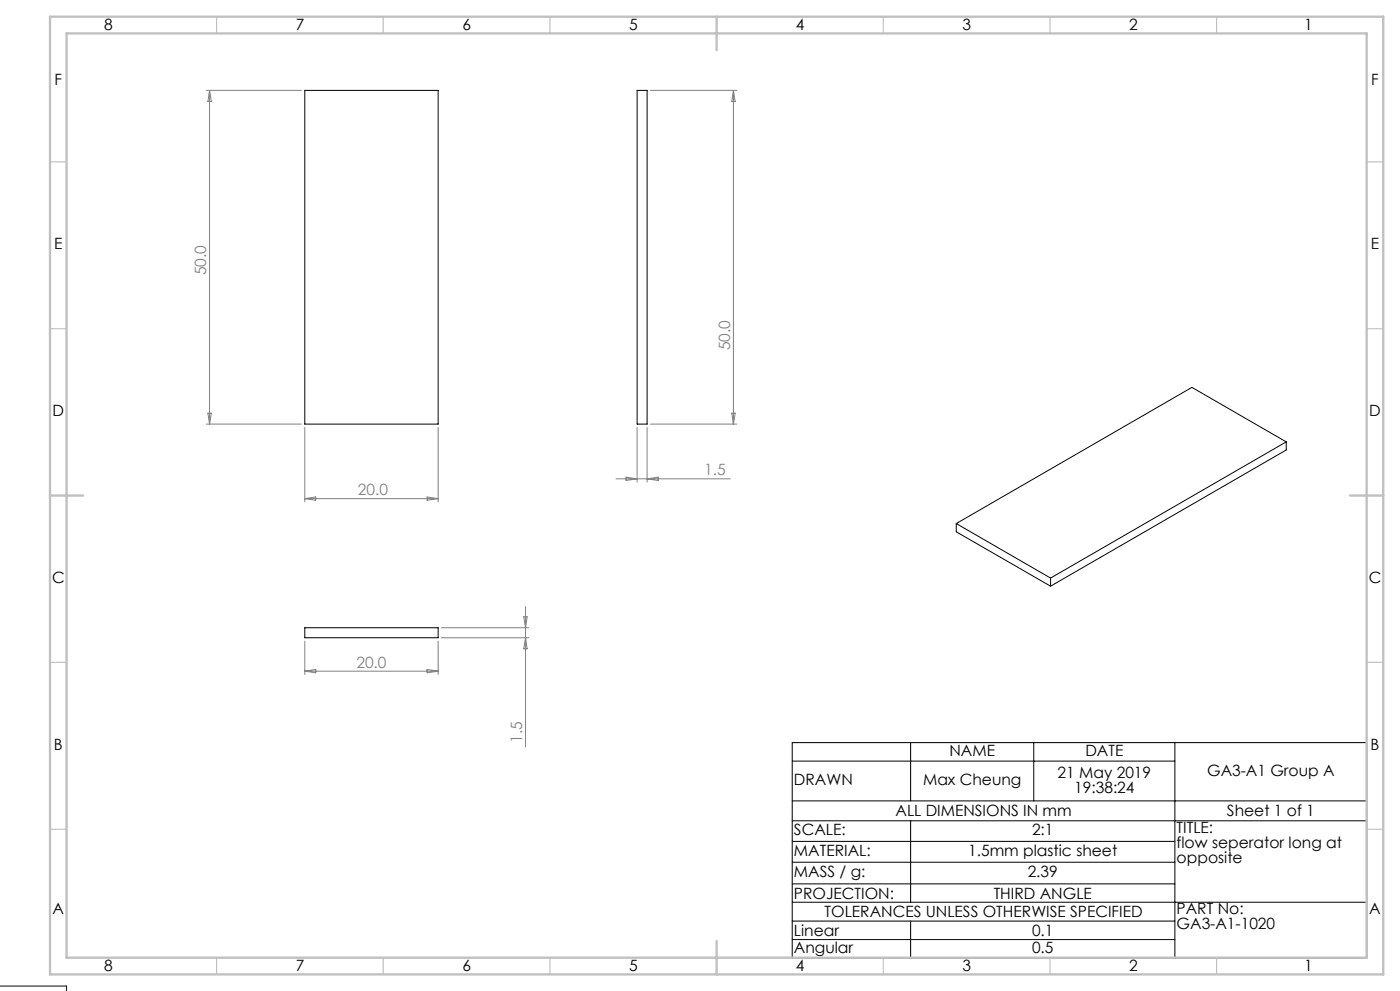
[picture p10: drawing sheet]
<svg xmlns="http://www.w3.org/2000/svg" width="420mm" height="297mm" viewBox="0 0 420 297" stroke-linecap="round" stroke-linejoin="round" font-family="sans-serif">
<g fill="none" stroke="#000" stroke-width=".3">
<path d="M91.4 27.1h40v100h-40zM191.1 27.1h3v100h-3zM385.9 132.4l-70.7 40.8M385.9 132.4v2.5l-70.7 40.8M385.9 132.4l-28.3-16.3-70.7 40.8M286.9 156.9v2.5l28.3 16.3M286.9 156.9l28.3 16.3M315.2 173.2v2.5M91.4 188.1h40v3h-40zM237.7 222.6h172.3v64.5h-172.3zM237.7 228.1h114.8M273.2 222.6v17.4"/>
<path d="M310.1 222.6v17.4M352.5 222.6v64.5M237.7 240h172.3M237.7 246h172.3M237.7 252.2h114.8M237.7 258.4h114.8M273.2 246v24.4M237.7 264.9h114.8M237.7 270.4h172.3M237.7 276h114.8M273.2 276v11.1M0 295.5h20v1.6"/>
<path d="M237.7 281.6h114.8"/>
</g>
<g fill="none" stroke="#c0c0c0" stroke-width=".35">
<path d="M65 5v5M115 5v5M165 5v5M265 5v5M315 5v5M365 5v5M15 48.5h5M410 48.5h5M15 98.5h5M410 98.5h5M15 198.5h5M410 198.5h5"/>
<path d="M15 248.5h5M410 248.5h5M65 287v5M115 287v5M165 287v5M265 287v5M315 287v5M365 287v5"/>
</g>
<path d="M15 5h400v287h-400zM20 10h390v277h-390zM215 5v10M15 148.5h10M405 148.5h10M215 282v10" fill="none" stroke="#c0c0c0" stroke-width=".7"/>
<g fill="none" stroke="#808080" stroke-width=".3">
<path d="M61.9 27.1h28.5M62.9 27.1l.5 3.3h-1zM62.9 27.1v100M195.1 27.1h26M220 27.1v100M220 27.1l.6 3.3h-1.1zM61.9 127.1h28.5M62.4 123.8h1l-.5 3.3zM91.4 128.1v22.3M131.4 128.1v22.3M191.1 128.1v16.4M194.1 128.1v16.4"/>
<path d="M195.1 127.1h26M219.5 123.8h1.1l-.6 3.3zM91.4 149.4h40M91.4 149.4l3.3-.5v1zM128.1 148.9l3.3 .5-3.3 .5zM184.8 143.5h34.2M187.8 143l3.3 .5-3.3 .5zM194.1 143.5l3.3-.5v1zM91.4 192.2v9.9M131.4 192.2v9.9M132.4 188.1h26.2M132.4 191.1h26.2"/>
<path d="M157.1 184.9h1.1l-.5 3.2zM157.7 181.8v42M157.7 191.1l.5 3.3h-1.1zM91.4 201.2l3.3-.6v1zM91.4 201.2h40M128.1 200.6l3.3 .6-3.3 .4z"/>
</g>
<g font-size="4.7">
<text x="31.2" y="9">8</text>
<text x="88.7" y="9">7</text>
<text x="138.7" y="9">6</text>
<text x="188.7" y="9">5</text>
<text x="238.7" y="9">4</text>
<text x="288.7" y="9">3</text>
<text x="338.7" y="9">2</text>
<text x="391.2" y="9">1</text>
<text x="16.4" y="25.5">F</text>
<text x="411.4" y="25.5">F</text>
<text x="16.2" y="74.7">E</text>
<text x="411.2" y="74.7">E</text>
<text x="15.8" y="124.8">D</text>
<text x="410.8" y="124.8">D</text>
<text x="15.6" y="174.8">C</text>
<text x="410.6" y="174.8">C</text>
<text x="16.2" y="224.7">B</text>
<text x="284.8" y="226.6">NAME</text>
<text x="325.6" y="226.6">DATE</text>
<text x="411.2" y="224.7">B</text>
<text x="317.3" y="233">21 May 2019</text>
<text x="362.1" y="232.5">GA3-A1 Group A</text>
<text x="238.2" y="235.3">DRAWN</text>
<text x="276.9" y="235.3">Max Cheung</text>
<text x="322.3" y="237.6">19:38:24</text>
<text x="268.7" y="244.7">ALL DIMENSIONS IN mm</text>
<text x="368.1" y="244.7">Sheet 1 of 1</text>
<text x="238.2" y="250.3">SCALE:</text>
<text x="309.6" y="250.3">2:1</text>
<text x="353" y="249.5">TITLE:</text>
<text x="238.2" y="256.5">MATERIAL:</text>
<text x="290.5" y="256.5">1.5mm plastic sheet</text>
<text x="353" y="254">flow seperator long at</text>
<text x="238.2" y="262.9">MASS / g:</text>
<text x="308.3" y="262.9">2.39</text>
<text x="353" y="258.6">opposite</text>
<text x="238.2" y="269.3">PROJECTION:</text>
<text x="298.1" y="269.3">THIRD ANGLE</text>
<text x="15.8" y="274">A</text>
<text x="247.4" y="274.9">TOLERANCES UNLESS OTHERWISE SPECIFIED</text>
<text x="353" y="273.9">PART No:</text>
<text x="410.8" y="274">A</text>
<text x="238.2" y="280.5">Linear</text>
<text x="309.6" y="280.5">0.1</text>
<text x="353" y="278.5">GA3-A1-1020</text>
<text x="238.2" y="285.6">Angular</text>
<text x="309.6" y="285.6">0.5</text>
<text x="31.2" y="291">8</text>
<text x="88.7" y="291">7</text>
<text x="138.7" y="291">6</text>
<text x="188.7" y="291">5</text>
<text x="238.7" y="291">4</text>
<text x="288.7" y="291">3</text>
<text x="338.7" y="291">2</text>
<text x="391.2" y="291">1</text>
</g>
<g font-size="4.7" fill="#808080">
<text x="61.9" y="82.5" transform="rotate(-90 61.9 82.5)">50.0</text>
<text x="219" y="104.9" transform="rotate(-90 219 104.9)">50.0</text>
<text x="211.3" y="142.5">1.5</text>
<text x="107.3" y="148.4">20.0</text>
<text x="106.9" y="200.1">20.0</text>
<text x="156.7" y="222.5" transform="rotate(-90 156.7 222.5)">1.5</text>
</g>
</svg>
